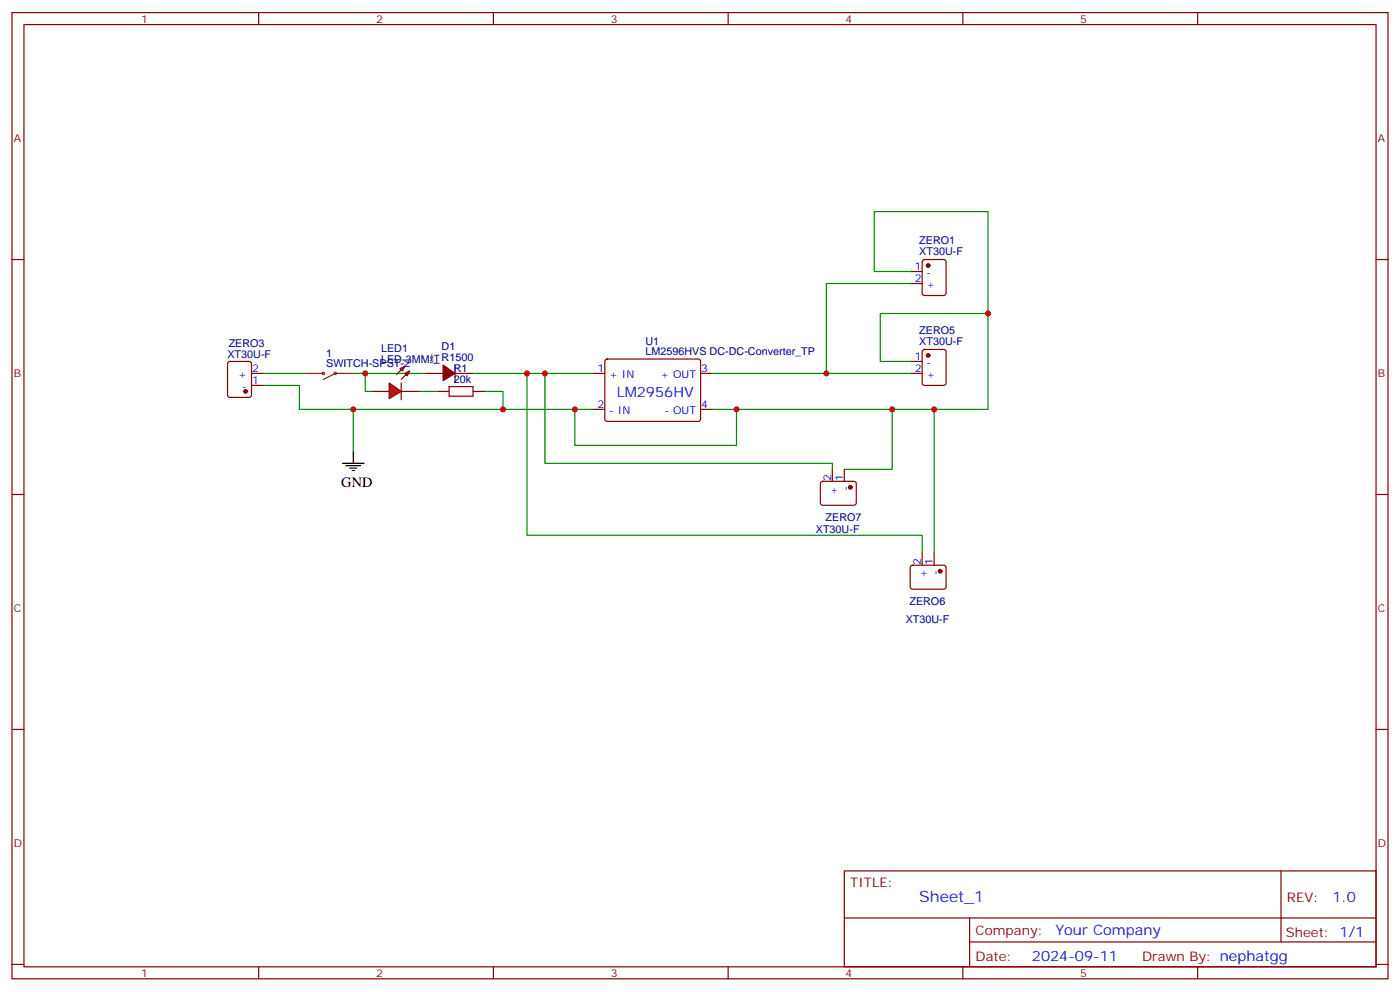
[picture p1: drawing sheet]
<svg xmlns="http://www.w3.org/2000/svg" width="412mm" height="292mm" viewBox="0 0 412 292" stroke-linecap="round" stroke-linejoin="round" font-family="sans-serif">
<g fill="none" stroke="#870000" stroke-width=".35">
<path d="M3.5 3.7h405.4v284.3h-405.4zM7.1 7.2h398.2v277.3h-398.2zM76.2 3.7v3.5M145.3 3.7v3.5M214.5 3.7v3.5M283.6 3.7v3.5M352.8 3.7v3.5M3.5 76.4h3.6M405.3 76.4h3.6M67.3 106.6l.4-.2h5.7l.6 .4 .1 9.4-.5 .7h-5.9l-.6-.4-.1-9.4zM74.1 109.9h3.5M74.1 113.4h3.5"/>
<path d="M118.2 112.7v5M125.2 109.9h5.3M134.1 109.9h5.2M134.1 107.4v5M174.6 109.9h3.6M178.4 105.9l.5-.2h27l.5 .7-.1 17.2-.6 .4-27.1-.1-.4-.6v-16.9zM206.4 109.9h3.5M268.1 109.9h3.5M268.1 106.4h3.5M271.9 103l.4-.2h5.7l.6 .5 .1 9.4-.5 .7h-5.9l-.6-.4-.1-9.5zM174.6 120.5h3.6M206.4 120.5h3.5"/>
<path d="M245.2 138.1v3.5M248.7 138.1v3.5M3.5 145.5h3.6M241.9 141.8l.5-.2 9.4 .1 .4 .6v6l-.7 .4-9.4-.1-.4-.6v-5.7zM405.3 145.5h3.6M268.3 166.5l.5-.2 9.5 .1 .4 .6-.1 6-.6 .4-9.5-.1-.4-.6v-5.7zM271.6 162.8v3.5M275.2 162.8v3.5M3.5 214.7h3.6M405.3 214.7h3.6M248.7 256.3h156.6v28.2h-156.6zM377.3 256.3v20.9"/>
<path d="M248.7 270.1h156.5M285.6 277.2h119.6M285.6 270.1v14.2M3.5 283.8h3.6M76.2 284.5v3.5M145.3 284.5v3.5M214.5 284.5v3.5M283.6 284.5v3.5M352.8 284.5v3.5M405.3 283.8h3.6"/>
</g>
<g fill="none" stroke="#8c2424" stroke-width=".35">
<path d="M90 109.9h5.2M98.8 109.9l-3.6 1.8M99.1 109.9h5"/>
<circle cx="95.3" cy="109.9" r=".35"/>
<circle cx="98.8" cy="109.9" r=".35"/>
</g>
<g fill="#870000" stroke="#870000" stroke-width=".35">
<path d="M130.5 107.4l3.6 2.5-3.6 2.1z"/>
<circle cx="72.3" cy="115.2" r=".53"/>
<circle cx="273.4" cy="104.6" r=".53"/>
<circle cx="276.9" cy="168.1" r=".53"/>
<circle cx="250.5" cy="143.4" r=".53"/>
</g>
<path d="M77.6 113.4h10.6v7.1h86.4M77.6 109.9h12.4M104.1 109.9h21.1M139.3 109.9h35.3M155.2 109.9v47.6h116.4v5.3M160.5 109.9v26.4h84.7v1.8M209.9 109.9h58.2M268.1 106.4h-8.8v-14.1h31.7v28.2h-81.1M104.1 120.5v12.3M169.3 120.5v10.6h47.7v-10.6M262.8 120.5v17.6h-14.1M275.2 120.5v42.3" fill="none" stroke="#008700" stroke-width=".35"/>
<path d="M100.9 136.3h6.3M102 137.1h4.2M103 137.8h2.1M103.7 138.5h.7M104.1 132.8v3.5" fill="none" stroke="#000" stroke-width=".35"/>
<path d="M114.7 112.7l3.5 2.5-3.5 2.1z" fill="#f00" stroke="#870000" stroke-width=".35"/>
<path d="M268.1 79.9h3.5M271.9 76.6l.4-.2h5.7l.6 .4 .1 9.5-.5 .6-5.9 .1-.6-.5-.1-9.4zM268.1 83.4h3.5M109.4 115.2h5.3M117.8 108.5l1.4-.7-.7 1.4zM118.2 115.2h5.3M119.2 109.9l1.4-.7-.7 1.4zM119.2 107.8l-2.4 2.4M120.6 109.2l-2.4 2.5M128.8 115.2h3.5M139.3 115.2h3.6" fill="none" stroke="#870000" stroke-width=".35"/>
<path d="M132.3 113.8h7v2.8h-7z" fill="none" stroke="#a10000" stroke-width=".35"/>
<path d="M268.1 79.9h-10.6v-17.6h33.5v30M268.1 83.4h-24.7v26.5M107.6 109.9v5.3h1.8M123.5 115.2h5.3M142.9 115.2h5.3v5.3" fill="none" stroke="#008700" stroke-width=".35"/>
<circle cx="273.4" cy="78.1" r=".53" fill="#870000" stroke="#870000" stroke-width=".35"/>
<g fill="#c00">
<circle cx="104.1" cy="120.5" r=".88"/>
<circle cx="169.3" cy="120.5" r=".88"/>
<circle cx="217" cy="120.5" r=".88"/>
<circle cx="160.5" cy="109.9" r=".88"/>
<circle cx="262.8" cy="120.5" r=".88"/>
<circle cx="275.2" cy="120.5" r=".88"/>
<circle cx="155.2" cy="109.9" r=".88"/>
<circle cx="148.2" cy="120.5" r=".88"/>
<circle cx="107.6" cy="109.9" r=".88"/>
<circle cx="243.4" cy="109.9" r=".88"/>
<circle cx="291" cy="92.3" r=".88"/>
</g>
<text font-size="4.6" fill="#00f" x="270.8" y="265.3">Sheet_1</text>
<g font-size="4.2" fill="#00f">
<text x="181.7" y="116.9">LM2956HV</text>
<text x="392.5" y="265.6">1.0</text>
<text x="310.9" y="275.1">Your Company</text>
<text x="304" y="282.9">2024-09-11</text>
</g>
<text font-size="4.2" x="100.5" y="143.4">GND</text>
<g font-size="3.9" fill="#800">
<text x="250.5" y="260.9">TITLE:</text>
<text x="379.1" y="265.6">REV:</text>
<text x="287.4" y="275.1">Company:</text>
<text x="378.7" y="275.7">Sheet: 1/1</text>
<text x="287.4" y="282.8">Date:</text>
<text x="336.4" y="282.8">Drawn By: nephatgg</text>
</g>
<g font-size="3.2" fill="#800">
<text x="41.6" y="6.7">1</text>
<text x="110.8" y="6.7">2</text>
<text x="179.9" y="6.7">3</text>
<text x="249.1" y="6.7">4</text>
<text x="318.2" y="6.7">5</text>
<text x="4.1" y="41.8">A</text>
<text x="405.9" y="41.8">A</text>
<text x="4.1" y="110.9">B</text>
<text x="405.9" y="110.9">B</text>
<text x="4.1" y="180.1">C</text>
<text x="405.9" y="180.1">C</text>
<text x="4.1" y="249.2">D</text>
<text x="405.9" y="249.2">D</text>
<text x="41.6" y="287.5">1</text>
<text x="110.8" y="287.5">2</text>
<text x="179.9" y="287.5">3</text>
<text x="249.1" y="287.5">4</text>
<text x="318.2" y="287.5">5</text>
</g>
<g font-size="3.2" fill="#000080">
<text x="270.8" y="71.7">ZERO1</text>
<text x="270.8" y="75.1">XT30U-F</text>
<text x="190.2" y="101.4">U1</text>
<text x="270.8" y="101.5">XT30U-F</text>
<text x="270.8" y="98.2">ZERO5</text>
<text x="67" y="105.3">XT30U-F</text>
<text x="67.4" y="102.1">ZERO3</text>
<text x="96.1" y="105">1</text>
<text x="112.3" y="106.7">LED-3MM红R1500</text>
<text x="112.3" y="103.5">LED1</text>
<text x="130.1" y="103.1">D1</text>
<text x="190.2" y="104.6">LM2596HVS DC-DC-Converter_TP</text>
<text x="96.1" y="108.1">SWITCH-SPST-2</text>
<text x="133.7" y="112.7">20k</text>
<text x="133.7" y="109.5">R1</text>
<text x="243.2" y="153.4">ZERO7</text>
<text x="240.3" y="156.9">XT30U-F</text>
<text x="267.9" y="178.1">ZERO6</text>
<text x="266.8" y="183.4">XT30U-F</text>
</g>
<g font-size="3.2" fill="#00f">
<text x="269.4" y="79.6">1</text>
<text x="269.4" y="83.1">2</text>
<text x="272.9" y="81.3">-</text>
<text x="272.9" y="84.8">+</text>
<text x="269.4" y="106">1</text>
<text x="272.9" y="107.8">-</text>
<text x="70.2" y="111.3">+</text>
<text x="74.3" y="113.1">1</text>
<text x="74.3" y="109.5">2</text>
<text x="176" y="109.5">1</text>
<text x="179.5" y="111.3">+ IN</text>
<text x="194.6" y="111.3">+ OUT</text>
<text x="206.6" y="109.5">3</text>
<text x="269.4" y="109.5">2</text>
<text x="272.9" y="111.3">+</text>
<text x="71.3" y="114.8">-</text>
<text x="176" y="120.1">2</text>
<text x="179.5" y="121.9">- IN</text>
<text x="195.7" y="121.9">- OUT</text>
<text x="206.6" y="120.1">4</text>
<text x="244.8" y="141.5" transform="rotate(-90 244.8 141.5)">2</text>
<text x="248.4" y="141.5" transform="rotate(-90 248.4 141.5)">1</text>
<text x="246.6" y="145.5" transform="rotate(-90 246.6 145.5)">+</text>
<text x="250.1" y="144.4" transform="rotate(-90 250.1 144.4)">-</text>
<text x="271.3" y="166.2" transform="rotate(-90 271.3 166.2)">2</text>
<text x="274.8" y="166.2" transform="rotate(-90 274.8 166.2)">1</text>
<text x="273" y="170.2" transform="rotate(-90 273 170.2)">+</text>
<text x="276.6" y="169.1" transform="rotate(-90 276.6 169.1)">-</text>
</g>
</svg>
